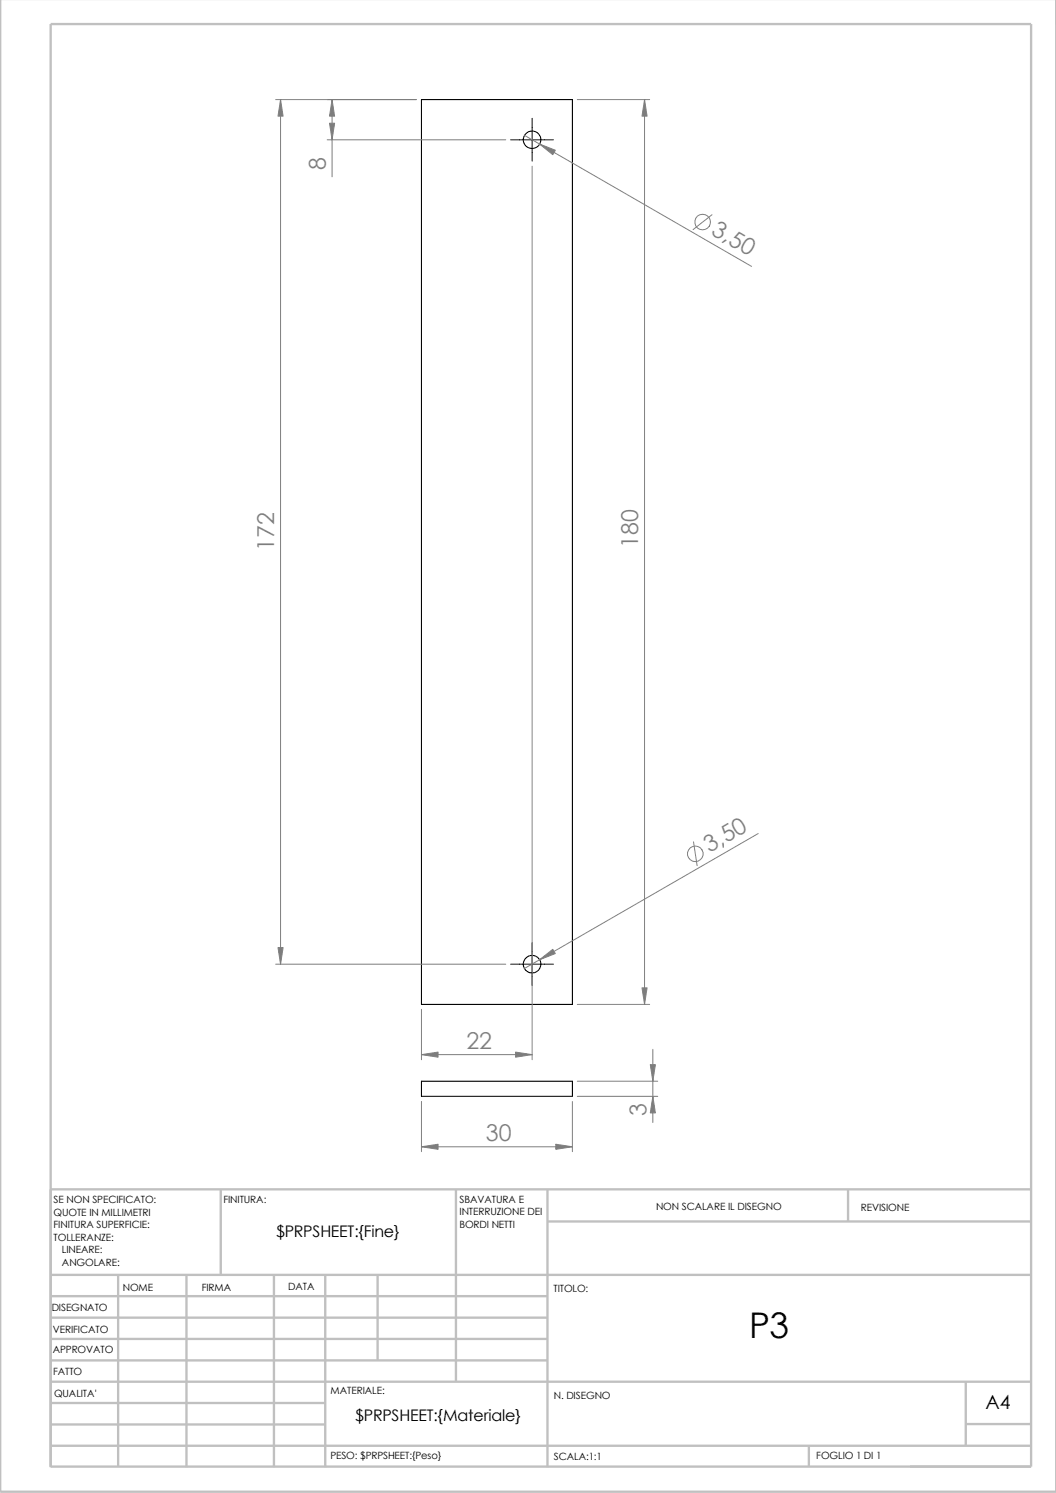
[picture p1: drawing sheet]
<svg xmlns="http://www.w3.org/2000/svg" width="210mm" height="297mm" viewBox="0 0 210 297" stroke-linecap="round" stroke-linejoin="round" font-family="sans-serif">
<g fill="none" stroke="#c0c0c0" stroke-width=".47">
<path d="M0 -.1v296.9h210.1v-296.9M10.1 236.6h195M43.9 236.6v17M90.7 236.6v38.3M108.9 236.6v55.3M168.7 236.5v6.4M10.1 253.6h195M10.1 257.9h98.8M23.5 253.6v38.2M37.1 253.6v38.3M54.5 253.6v38.3M64.7 253.6v38.3"/>
<path d="M75.1 253.6v17M108.9 243h96.2M10.1 270.6h98.8M10.1 266.4h98.8M10.1 262.1h98.8M10.1 279.1h54.6M10.1 274.9h195M192.1 274.8v12.7M10.1 291.8h195v-287h-195v287.1M10.1 287.6h195M10.1 283.4h54.6M160.9 287.5v4.3"/>
<path d="M192.1 283.3h13"/>
</g>
<g fill="none" stroke="#000" stroke-width=".21">
<path d="M83.8 19.8h30v180h-30zM83.8 215.1h30v3h-30z"/>
<circle cx="105.8" cy="27.8" r="1.75"/>
<circle cx="105.8" cy="191.8" r="1.75"/>
</g>
<path d="M101.6 27.8h8.5M105.8 23.5v8.5M101.6 191.8h8.5M105.8 187.5v8.5" fill="none" stroke="#000" stroke-width=".2"/>
<g fill="none" stroke="#808080" stroke-width=".2">
<path d="M54.8 19.8h28M55.8 19.8v172M66 19.8v15.4M114.8 19.8h14.4M128.2 19.8v180M65.1 27.8h35.5M104.3 26.9l45.2 26.1M105.8 33.1v177.7M141.6 42.7l-3.8 3M137.9 167.5l.7 4.7M150.8 165.8l-46.5 26.9M54.8 191.8h45.8"/>
<path d="M114.8 199.8h14.4M83.8 209.8h22M83.8 200.8v10M83.8 219.1v10M113.8 219.1v10M114.8 215.1h16M114.8 218.1h16M129.8 208.7v14.6M83.8 228.1h30"/>
<circle cx="139.7" cy="44.2" r="1.56"/>
<circle cx="138.3" cy="169.9" r="1.55"/>
</g>
<g fill="#808080" stroke="#808080" stroke-width=".2">
<path d="M102.5 209.3l3.3 .5-3.3 .5z"/>
<path d="M65.5 24.5h1l-.5 3.3z"/>
<path d="M83.8 209.8l3.3-.5v1z"/>
<path d="M55.3 188.5h1l-.5 3.3z"/>
<path d="M66 19.8l.5 3.3h-1z"/>
<path d="M107.3 28.7l3.1 1.2-.5 .9z"/>
<path d="M107.3 190.9l2.6-2.1 .5 .9z"/>
<path d="M55.8 19.8l.5 3.3h-1z"/>
<path d="M127.7 196.5h1l-.5 3.3z"/>
<path d="M128.2 19.8l.5 3.3h-1z"/>
<path d="M83.8 228.1l3.3-.5v1z"/>
<path d="M110.5 227.6l3.3 .5-3.3 .5z"/>
<path d="M129.3 211.8h1l-.5 3.3z"/>
<path d="M129.8 218.1l.5 3.3h-1z"/>
</g>
<text font-size="7" x="149" y="266.1">P3</text>
<g font-size="4.6" fill="#808080">
<text x="64.8" y="33.9" transform="rotate(-90 64.8 33.9)">8</text>
<text x="141.3" y="46.6" transform="rotate(30 141.3 46.6)">3,50</text>
<text x="54.5" y="109.6" transform="rotate(-90 54.5 109.6)">172</text>
<text x="126.9" y="109" transform="rotate(-90 126.9 109)">180</text>
<text x="141.1" y="169.7" transform="rotate(-30 141.1 169.7)">3,50</text>
<text x="92.7" y="208.6">22</text>
<text x="96.6" y="226.9">30</text>
<text x="128.6" y="222" transform="rotate(-90 128.6 222)">3</text>
</g>
<text font-size="3.9" x="196" y="280.2">A4</text>
<g font-size="3.2">
<text x="54.9" y="246.1">$PRPSHEET:{Fine}</text>
<text x="70.7" y="282.6">$PRPSHEET:{Materiale}</text>
</g>
<g font-size="2">
<text x="10.7" y="239.3">SE NON SPECIFICATO:</text>
<text x="44.4" y="239.3">FINITURA:</text>
<text x="91.4" y="239.3">SBAVATURA E</text>
<text x="10.7" y="241.9">QUOTE IN MILLIMETRI</text>
<text x="10.7" y="244.4">FINITURA SUPERFICIE:</text>
<text x="91.4" y="241.8">INTERRUZIONE DEI</text>
<text x="91.4" y="244.3">BORDI NETTI</text>
<text x="130.5" y="240.6">NON SCALARE IL DISEGNO</text>
<text x="171.2" y="240.9">REVISIONE</text>
<text x="10.7" y="246.9">TOLLERANZE:</text>
<text x="12.3" y="251.9">ANGOLARE:</text>
<text x="12.3" y="249.4">LINEARE:</text>
<text x="24.4" y="256.8">NOME</text>
<text x="40.1" y="256.7">FIRMA</text>
<text x="57.3" y="256.7">DATA</text>
<text x="110.1" y="257">TITOLO:</text>
<text x="10.3" y="260.8">DISEGNATO</text>
<text x="10.5" y="269.2">APPROVATO</text>
<text x="10.5" y="265.1">VERIFICATO</text>
<text x="10.5" y="273.5">FATTO</text>
<text x="10.8" y="277.9">QUALITA'</text>
<text x="65.7" y="277.3">MATERIALE:</text>
<text x="110.2" y="278.4">N. DISEGNO</text>
<text x="65.7" y="290.3">PESO: $PRPSHEET:{Peso}</text>
<text x="110.2" y="290.4">SCALA:1:1</text>
<text x="162.3" y="290.3">FOGLIO 1 DI 1</text>
</g>
</svg>
